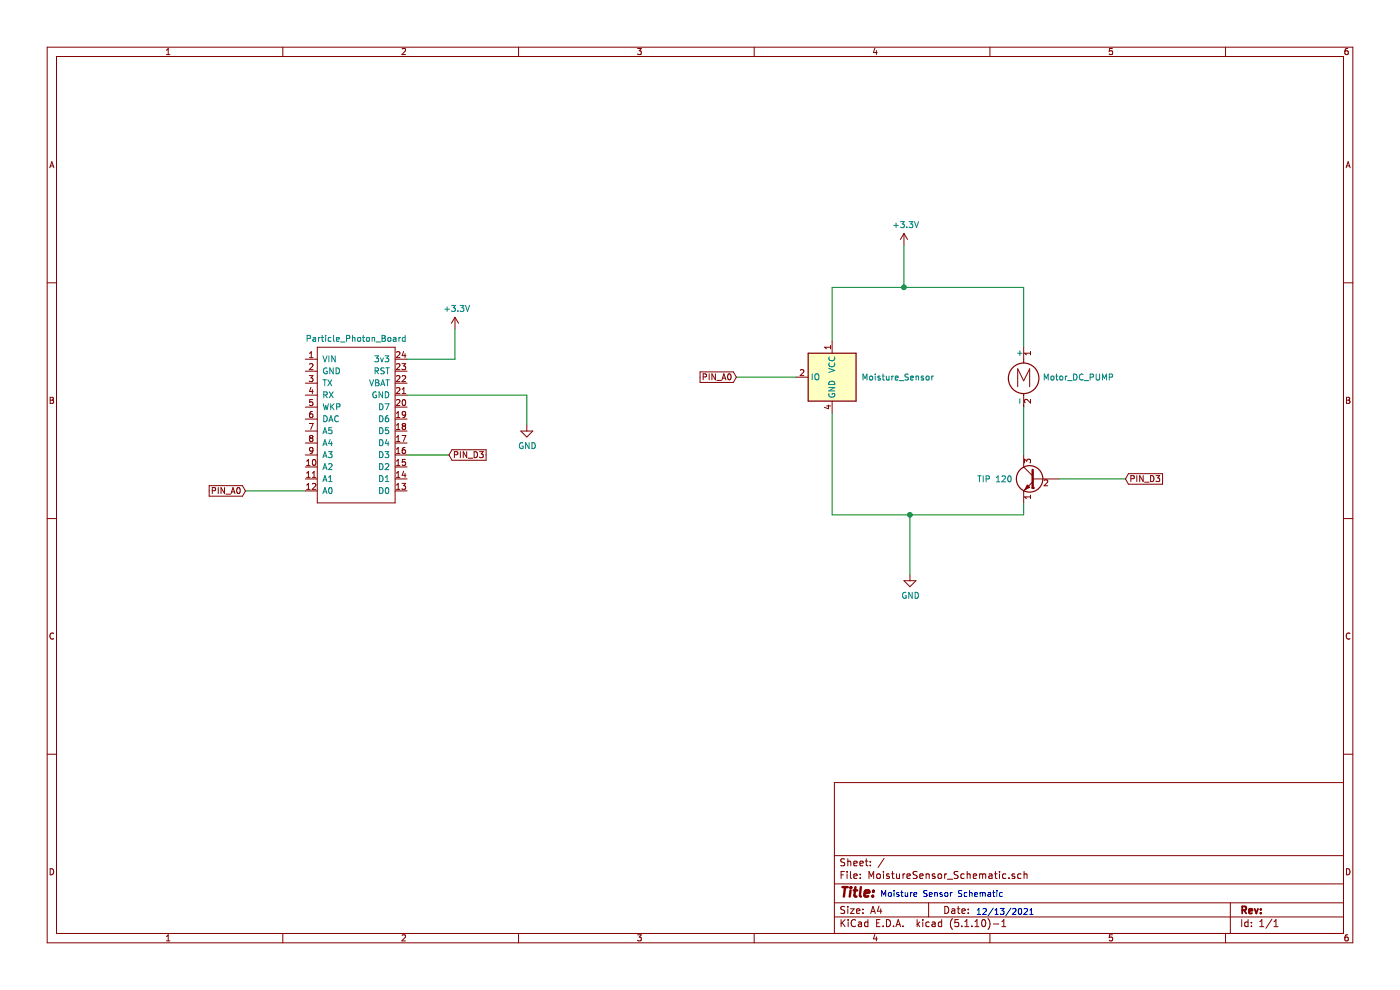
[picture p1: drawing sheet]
EESchema Schematic File Version 4
EELAYER 30 0
EELAYER END
$Descr A4 11693 8268
encoding utf-8
Sheet 1 1
Title ""
Date ""
Rev ""
Comp ""
Comment1 ""
Comment2 ""
Comment3 ""
Comment4 ""
$EndDescr
$Comp
L power:+3.3V #PWR?
U 1 1
P 7550 2050
F 0 "#PWR?" H 7550 1900 50  0001 C CNN
F 1 "+3.3V" H 7565 2223 50  0000 C CNN
F 2 "" H 7550 2050 50  0001 C CNN
F 3 "" H 7550 2050 50  0001 C CNN
	1    7550 2050
	1    0    0    -1  
$EndComp
$Comp
L Transistor_BJT:2N2219 Q?
U 1 1
P 8650 4000
F 0 "Q?" H 8841 4046 50  0001 L CNN
F 1 "TIP 120" H 8841 4000 50  0000 L CNN
F 2 "Package_TO_SOT_THT:TO-39-3" H 8850 3925 50  0001 L CIN
F 3 "http://www.onsemi.com/pub_link/Collateral/2N2219-D.PDF" H 8650 4000 50  0001 L CNN
	1    8650 4000
	-1   0    0    -1  
$EndComp
$Comp
L Motor:Motor_DC M?
U 1 1
P 8550 3100
F 0 "M?" H 8708 3096 50  0001 L CNN
F 1 "Motor_DC_PUMP" H 8708 3050 50  0000 L CNN
F 2 "" H 8550 3010 50  0001 C CNN
F 3 "~" H 8550 3010 50  0001 C CNN
	1    8550 3100
	1    0    0    -1  
$EndComp
$Comp
L Sensor:CHT11 U?
U 1 1
P 6950 3150
F 0 "U?" H 6707 3196 50  0001 R CNN
F 1 "Moisture_Sensor" H 6706 3150 50  0000 R CNN
F 2 "Sensor:Aosong_DHT11_5.5x12.0_P2.54mm" H 6950 2750 50  0001 C CNN
F 3 "http://aosong.com/en/products-21.html" H 7100 3400 50  0001 C CNN
	1    6950 3150
	-1   0    0    -1  
$EndComp
Wire Wire Line
	7550 2050 7550 2400
Wire Wire Line
	7550 2400 6950 2400
Wire Wire Line
	6950 2400 6950 2850
Wire Wire Line
	6950 3450 6950 4300
Wire Wire Line
	6950 4300 7600 4300
Wire Wire Line
	8550 4200 8550 4300
Wire Wire Line
	8550 4300 7600 4300
Connection ~ 7600 4300
Wire Wire Line
	7550 2400 8550 2400
Wire Wire Line
	8550 2400 8550 2900
Connection ~ 7550 2400
Wire Wire Line
	8550 3400 8550 3800
Text GLabel 9400 4000 2    50   Input ~ 0
PIN_D3
Wire Wire Line
	8850 4000 9400 4000
Text GLabel 6150 3150 0    50   Input ~ 0
PIN_A0
Wire Wire Line
	6150 3150 6650 3150
Text Notes 7350 7500 0    50   ~ 0
Moisture Sensor Schematic
Text Notes 8150 7650 0    50   ~ 0
12/13/2021
$Comp
L ParticlePhotonSchematic:Particle_Photon_Board U?
U 1 1
P 2500 3850
F 0 "U?" H 2500 3850 50  0001 C CNN
F 1 "Particle_Photon_Board" H 2975 4873 50  0000 C CNN
F 2 "" H 2500 3850 50  0001 C CNN
F 3 "" H 2500 3850 50  0001 C CNN
	1    2500 3850
	1    0    0    -1  
$EndComp
Text GLabel 3750 3800 2    50   Input ~ 0
PIN_D3
Wire Wire Line
	3400 3800 3750 3800
Text GLabel 2050 4100 0    50   Input ~ 0
PIN_A0
Wire Wire Line
	2050 4100 2550 4100
$Comp
L power:+3.3V #PWR?
U 1 1
P 3800 2750
F 0 "#PWR?" H 3800 2600 50  0001 C CNN
F 1 "+3.3V" H 3815 2923 50  0000 C CNN
F 2 "" H 3800 2750 50  0001 C CNN
F 3 "" H 3800 2750 50  0001 C CNN
	1    3800 2750
	1    0    0    -1  
$EndComp
Wire Wire Line
	3400 3000 3800 3000
Wire Wire Line
	3800 3000 3800 2750
$Comp
L power:GND #PWR?
U 1 1
P 4400 3550
F 0 "#PWR?" H 4400 3300 50  0001 C CNN
F 1 "GND" H 4405 3377 50  0000 C CNN
F 2 "" H 4400 3550 50  0001 C CNN
F 3 "" H 4400 3550 50  0001 C CNN
	1    4400 3550
	1    0    0    -1  
$EndComp
Wire Wire Line
	3400 3300 4400 3300
Wire Wire Line
	4400 3300 4400 3550
$Comp
L power:GND #PWR?
U 1 1
P 7600 4800
F 0 "#PWR?" H 7600 4550 50  0001 C CNN
F 1 "GND" H 7605 4627 50  0000 C CNN
F 2 "" H 7600 4800 50  0001 C CNN
F 3 "" H 7600 4800 50  0001 C CNN
	1    7600 4800
	1    0    0    -1  
$EndComp
Wire Wire Line
	7600 4300 7600 4800
$EndSCHEMATC
